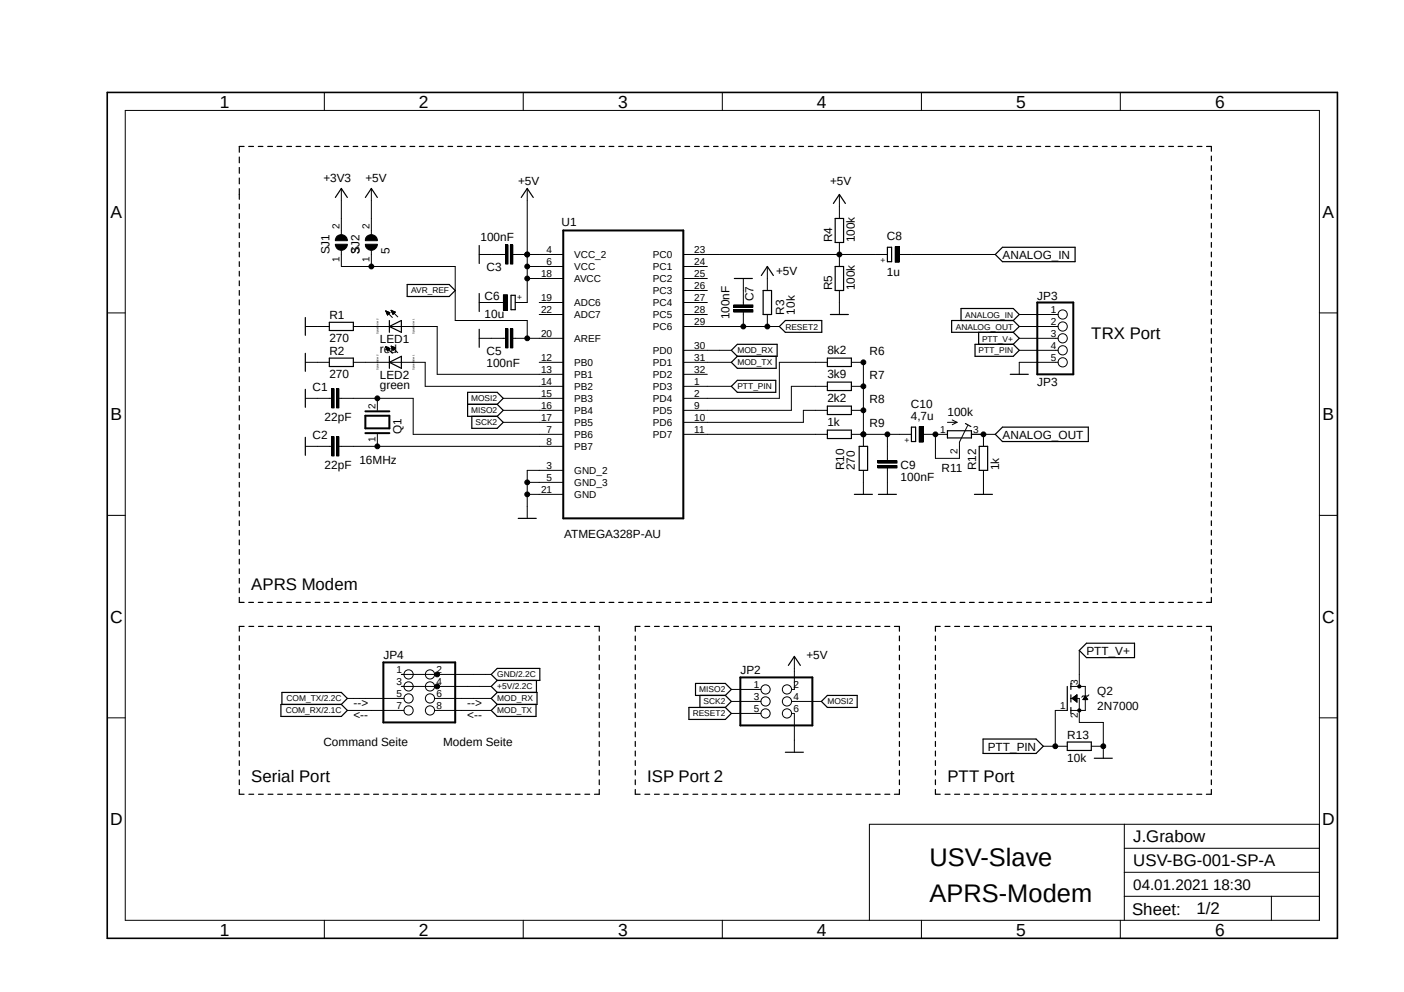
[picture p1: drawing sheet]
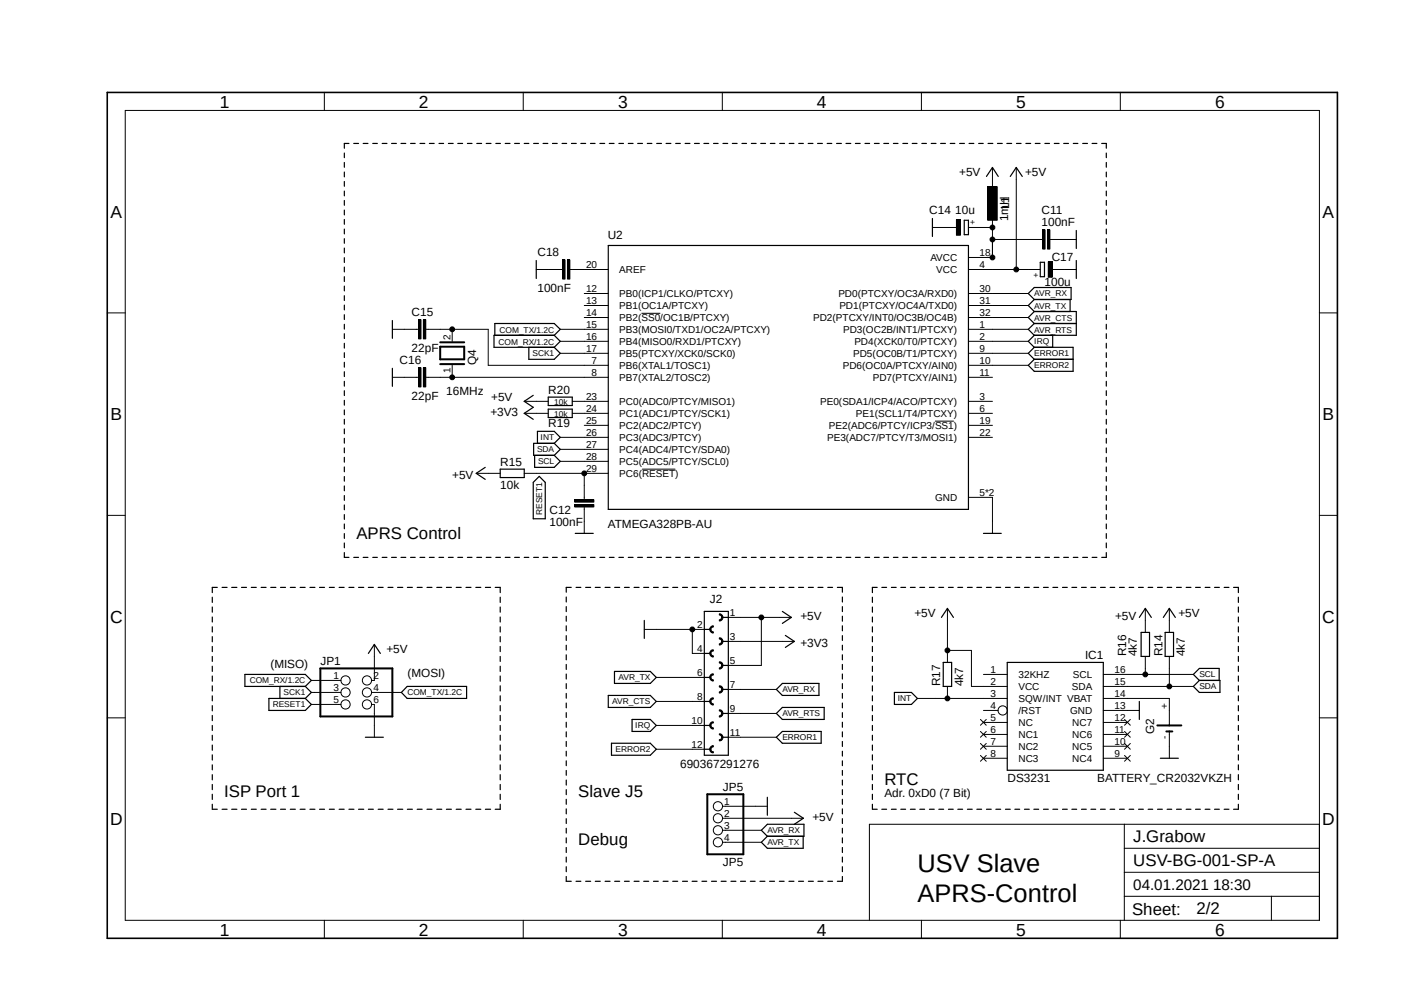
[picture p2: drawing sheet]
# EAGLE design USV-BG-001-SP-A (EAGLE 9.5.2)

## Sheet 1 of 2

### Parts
C1  22pF  C-EUC0805  [C0805]
C2  22pF  C-EUC0805  [C0805]
C3  100nF  C-EUC0805  [C0805]
C5  100nF  C-EUC0805  [C0805]
C6  10u  CPOL-EUSMCB  [SMC_B]
C7  100nF  C-EUC0805  [C0805]
C8  1u  CPOL-EUSMCB  [SMC_B]
C9  100nF  C-EUC0805  [C0805]
C10  4,7u  CPOL-EUSMCB  [SMC_B]
JP2  PINHD-2X3  [2X03]
JP3  JP3  PINHD-1X5  [1X05]
JP4  PINHD-2X4  [2X04]
LED1  red  LED_E  [LED_1206]
LED2  green  LED_E  [LED_1206]
Q1  16MHz  XTAL/S  [QS]
Q2  2N7000  MOSFET-NREFLOW  [SOT23]
R1  270  R-EU_R0805  [R0805]
R2  270  R-EU_R0805  [R0805]
R3  10k  R-EU_R0805  [R0805]
R4  100k  R-EU_R0805  [R0805]
R5  100k  R-EU_R0805  [R0805]
R6  8k2  R-EU_R0805  [R0805]
R7  3k9  R-EU_R0805  [R0805]
R8  2k2  R-EU_R0805  [R0805]
R9  1k  R-EU_R0805  [R0805]
R10  270  R-EU_R0805  [R0805]
R11  100k  R-TRIMM3339P  [RTRIM3339P]
R12  1k  R-EU_R0805  [R0805]
R13  10k  R-EU_R0805  [R0805]
SJ1  3  SJ  [SJ]
SJ2  5  SJ  [SJ]
U1  ATMEGA328P-AU  [QFP80P900X900X120-32N]

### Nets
+3V3: SJ1.2 ; also sheet 2
+5V: C3.2 C6.+ JP2.2 JP4.3 JP4.4 R3.1 R4.2 SJ2.2 U1.4(VCC_2) U1.6(VCC) U1.18(AVCC) ; also sheet 2
ADC0: C8.+ R4.1 R5.2 U1.23(PC0)
ANALOG_IN: C8.- JP3.1
ANALOG_OUT: JP3.2 R11.3(E) R12.2
AVR_REF: C5.2 SJ1.1 SJ2.1 U1.20(AREF)
COM_RX: JP4.7 ; also sheet 2
COM_TX: JP4.5 ; also sheet 2
DAC_1: R6.2 U1.2(PD4)
DAC_2: R7.2 U1.9(PD5)
DAC_3: R8.2 U1.10(PD6)
DAC_4: R9.2 U1.11(PD7)
GND: C1.2 C2.2 C3.1 C5.1 C6.- C7.1 C9.2 JP2.6 JP3.5 JP4.1 JP4.2 Q2.2(S) R1.1 R2.1 R5.1 R10.1 R12.1 R13.2 U1.3(GND_2) U1.5(GND_3) U1.21(GND) ; also sheet 2
MISO2: JP2.1 U1.16(PB4)
MOD_RX: JP4.6 U1.30(PD0)
MOD_TX: JP4.8 U1.31(PD1)
MOSI2: JP2.4 U1.15(PB3)
N$5: C1.1 Q1.2 U1.7(PB6)
N$6: C9.1 C10.+ R6.1 R7.1 R8.1 R9.1 R10.2
N$7: LED2.C R2.2
N$8: LED2.A U1.14(PB2)
N$9: C10.- R11.1(A) R11.2(S)
N$10: LED1.A U1.13(PB1)
N$12: C2.1 Q1.1 U1.8(PB7)
N$13: LED1.C R1.2
PTT_PIN: JP3.4 Q2.1(G) R13.1 U1.1(PD3)
PTT_V+: JP3.3 Q2.3(D)
RESET2: C7.2 JP2.5 R3.2 U1.29(PC6)
SCK2: JP2.3 U1.17(PB5)
Unconnected: U1.12(PB0) U1.19(ADC6) U1.22(ADC7) U1.24(PC1) U1.25(PC2) U1.26(PC3) U1.27(PC4) U1.28(PC5) U1.32(PD2)

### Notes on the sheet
- TRX Port
- APRS Modem
- --> | -->
- <-- | <--
- Command Seite | Modem Seite
- Serial Port | ISP Port 2 | PTT Port
- J.Grabow
- USV-Slave
- APRS-Modem

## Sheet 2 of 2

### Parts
C11  100nF  C-EUC0805  [C0805]
C12  100nF  C-EUC0805  [C0805]
C14  10u  CPOL-EUSMCB  [SMC_B]
C15  22pF  C-EUC0805  [C0805]
C16  22pF  C-EUC0805  [C0805]
C17  100u  CPOL-EUSMCB  [SMC_B]
C18  100nF  C-EUC0805  [C0805]
G2  BATTERY_CR2032VKZH  [BATTERY_KZH20PCB-V]
IC1  DS3231/SO  [SO16W]
J2  690367291276  [690367291276]
JP1  PINHD-2X3  [2X03]
JP5  JP5  PINHD-1X4  [1X04]
L1  1mH  L-EUL1812  [L1812]
Q4  16MHz  XTAL/S  [QS]
R14  4k7  R-EU_R0805  [R0805]
R15  10k  R-EU_R0805  [R0805]
R16  4k7  R-EU_R0805  [R0805]
R17  4k7  R-EU_R0805  [R0805]
R19  10k  R-EU_R0805  [R0805]
R20  10k  R-EU_R0805  [R0805]
U2  ATMEGA328PB-AU  [QFP80P900X900X120-32N]

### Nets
+3V3: J2.3 R19.1 ; also sheet 1
+5V: C17.+ IC1.2(VCC) J2.1 J2.5 JP1.2 JP5.2 L1.1 R14.2 R15.1 R16.2 R17.2 R20.1 U2.4(VCC) ; also sheet 1
AVR_CTS: J2.8 U2.32(PD2(PTCXY/INT0/OC3B/OC4B))
AVR_RTS: J2.9 U2.1(PD3(OC2B/INT1/PTCXY))
AVR_RX: J2.7 JP5.3 U2.30(PD0(PTCXY/OC3A/RXD0))
AVR_TX: J2.6 JP5.4 U2.31(PD1(PTCXY/OC4A/TXD0))
COM_RX: JP1.1 U2.16(PB4(MISO0/RXD1/PTCXY)) ; also sheet 1
COM_TX: JP1.4 U2.15(PB3(MOSI0/TXD1/OC2A/PTCXY)) ; also sheet 1
ERROR1: J2.11 U2.9(PD5(OC0B/T1/PTCXY))
ERROR2: J2.12 U2.10(PD6(OC0A/PTCXY/AIN0))
GND: C11.2 C12.2 C14.- C15.2 C16.2 C17.- C18.1 G2.- IC1.13(GND) J2.2 J2.4 JP1.6 JP5.1 U2.5(GND) U2.21(GND) ; also sheet 1
INT: IC1.3(SQW/INT) R17.1 U2.26(PC3(ADC3/PTCY))
IRQ: J2.10 U2.2(PD4(XCK0/T0/PTCXY))
N$1: C16.1 Q4.1 U2.8(PB7(XTAL2/TOSC2))
N$2: C15.1 Q4.2 U2.7(PB6(XTAL1/TOSC1))
N$3: G2.+ IC1.14(VBAT)
N$11: C11.1 C14.+ L1.2 U2.18(AVCC)
N$14: C18.2 U2.20(AREF)
N$15: R20.2 U2.23(PC0(ADC0/PTCY/MISO1))
N$16: R19.2 U2.24(PC1(ADC1/PTCY/SCK1))
RESET1: C12.1 JP1.5 R15.2 U2.29(PC6(!RESET!))
SCK1: JP1.3 U2.17(PB5(PTCXY/XCK0/SCK0))
SCL: IC1.16(SCL) R16.1 U2.28(PC5(ADC5/PTCY/SCL0))
SDA: IC1.15(SDA) R14.1 U2.27(PC4(ADC4/PTCY/SDA0))
Unconnected: G2.+@1(+) IC1.1(32KHZ) IC1.4(/RST) IC1.5(NC) IC1.6(NC1) IC1.7(NC2) IC1.8(NC3) IC1.9(NC4) IC1.10(NC5) IC1.11(NC6) IC1.12(NC7) U2.3(PE0(SDA1/ICP4/ACO/PTCXY)) U2.6(PE1(SCL1/T4/PTCXY)) U2.11(PD7(PTCXY/AIN1)) U2.12(PB0(ICP1/CLKO/PTCXY)) U2.13(PB1(OC1A/PTCXY)) U2.14(PB2(!SS0!/OC1B/PTCXY)) U2.19(PE2(ADC6/PTCY/ICP3/!SS1!)) U2.22(PE3(ADC7/PTCY/T3/MOSI1)) U2.25(PC2(ADC2/PTCY))

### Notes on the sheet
- APRS Control
- (MISO)
- (MOSI)
- RTC
- ISP Port 1 | Slave J5 | Adr. 0xD0 (7 Bit)
- Debug | J.Grabow
- USV Slave
- APRS-Control

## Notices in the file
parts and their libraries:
Eagle_WR-MM: Copyright: Würth Elektronik
